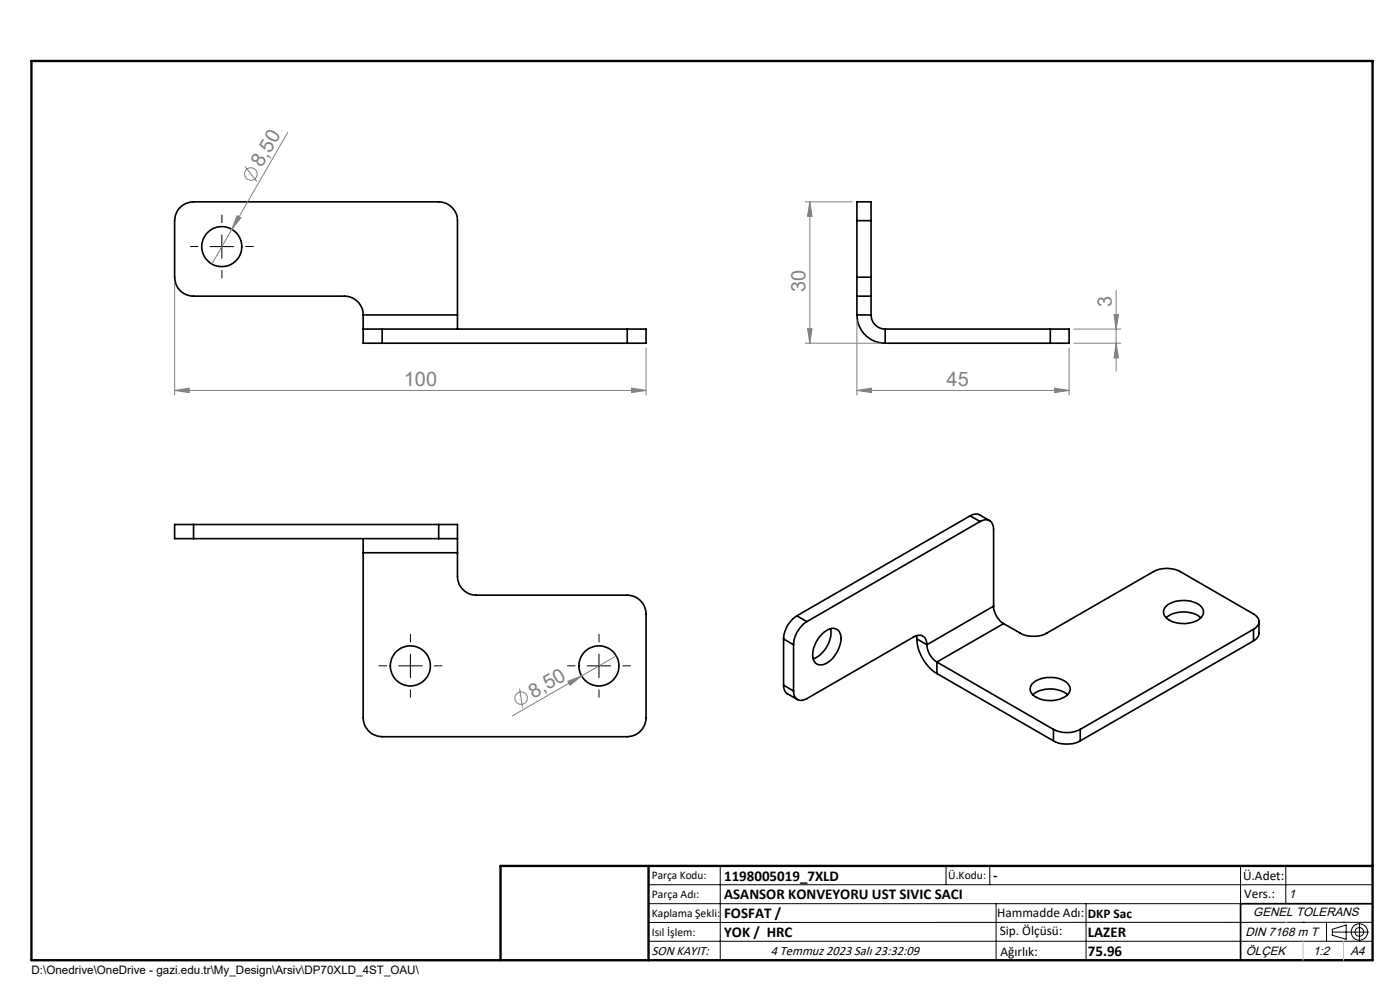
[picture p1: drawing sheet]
<svg xmlns="http://www.w3.org/2000/svg" width="297mm" height="210mm" viewBox="0 0 297 210" stroke-linecap="round" stroke-linejoin="round" font-family="sans-serif">
<g fill="none" stroke="#000" stroke-width=".35">
<path d="M181.8 58.8v4M181.8 46.8v-4h3v4M181.8 46.8h3M181.8 58.8h3M181.8 46.8v12M184.8 58.8v4M184.8 46.8v12M77 69.8v3h4.1M77 69.8h4.1M77 66.8v3M77 66.8a3.9 3.9 0 0 0-3.9-4h-32a4 4 0 0 1-4.1-4v-12a4 4 0 0 1 4.1-4h52a4 4 0 0 1 3.9 4v20M77 66.8h20"/>
<path d="M81.1 69.8v3M81.1 69.8h52M81.1 72.8h52M97 66.8v3M133.1 69.8h4v3h-4M133.1 69.8v3M181.8 62.8v4M181.8 66.8a6 6 0 0 0 6 6M181.8 66.8h3M181.8 62.8h3M184.8 62.8v4M184.8 66.8a2.99 2.99 0 0 0 3 3"/>
<path d="M187.8 69.8h35M187.8 72.8h35M187.8 69.8v3M222.8 69.8h4v3h-4M222.8 69.8v3M41.1 111.3h-4.1v3h4.1M41.1 114.3h52M41.1 111.3v3M41.1 111.3h52M77 114.3v3M77 117.3v35a4.1 4.1 0 0 0 4.1 4h52a4 4 0 0 0 4-4v-22.1a4 4 0 0 0-4-3.9h-32a4 4 0 0 1-4.1-4v-5M77 117.3h20"/>
<path d="M93.1 114.3h3.9M93.1 111.3h3.9v3M93.1 111.3v3M97 114.3v3M205.8 109.4l.8-.3 .8-.1 2.5 1.4M205.8 109.4l2.1 1.2M205.8 109.4l-36.7 21.2M207.9 110.6a1.76 1.76 0 0 1 2-.2 1.76 1.76 0 0 1 .9 1.9v16.3M207.9 110.6l-36.7 21.3M166.2 135.5l2.1 1.3M166.2 135.5v9.8M168.3 136.8v9.8"/>
<path d="M169.1 130.6a6.1 6.1 0 0 0-2.9 4.9M169.1 130.6l2.1 1.3M171.2 131.9a6.4 6.4 0 0 0-2.9 4.9M174.4 134.5a2.65 2.65 0 0 1 3.3-.9 3 3 0 0 1 .5 3.3 5.3 5.3 0 0 1-4.2 4.1 1.8 1.8 0 0 1-1.6-2.1 6.8 6.8 0 0 1 2-4.4zM176.2 133.4a6.1 6.1 0 0 1-3.7 6.3M194.4 134.9l.1 .6M194.5 135.5a9.2 9.2 0 0 0 4.3 7.4M194.5 135.5l2.1 1.3M196.6 136.8a1.74 1.74 0 0 0-.8-1.9 1.74 1.74 0 0 0-2 .2l-22.6 13.1a1.72 1.72 0 0 1-2 .2 1.72 1.72 0 0 1-.9-1.8M196.6 136.8a4.6 4.6 0 0 0 2.2 3.6M210.8 128.6a4.7 4.7 0 0 0 2.1 3.7M210.8 128.6l-14.2 8.2"/>
<path d="M212.9 132.3l3.5 2a6.2 6.2 0 0 0 5.7 0l22.6-13.1a6.2 6.2 0 0 1 5.7 0l15.5 9a1.71 1.71 0 0 1 1.2 1.7 1.71 1.71 0 0 1-1.2 1.6M212.9 132.3l-14.1 8.1M247.2 128.8a6.1 6.1 0 0 1 7.6-.2 1.73 1.73 0 0 1-.5 2.8 6.3 6.3 0 0 1-6.9-.4 1.58 1.58 0 0 1-.2-2.2zM247.4 131a6.1 6.1 0 0 1 7.3 0M265.9 133.5l-36.7 21.2M265.9 133.5v2.5M265.9 136l-36.7 21.2M267.1 131.9l-.1 2.9-.4 .6-.7 .6M166.2 145.3l.1 .9 .4 .7 2.5 1.5M166.2 145.3l2.1 1.3M198.8 140.4l24.7 14.3M198.8 140.4v2.5"/>
<path d="M198.8 142.9l24.7 14.3M218.9 145.1a6.1 6.1 0 0 1 7.6-.2 1.8 1.8 0 0 1-.9 3.1 5.9 5.9 0 0 1-6.8-.9 1.63 1.63 0 0 1 .1-2zM219.1 147.4a6.1 6.1 0 0 1 7.4 0M223.5 154.7a6.3 6.3 0 0 0 5.7 0M223.5 157.2a6.3 6.3 0 0 0 5.7 0M223.5 154.7v2.5M229.2 154.7v2.5M291.2 191.7h-28v12"/>
<circle cx="47" cy="52.3" r="4.3"/>
<circle cx="87" cy="141.3" r="4.2"/>
<circle cx="127" cy="141.3" r="4.2"/>
</g>
<g fill="none" stroke="#808080" stroke-width=".21">
<path d="M52 35.3l2.5 3.2M61.1 28l-11.9 20.6M37 59.8v24M49.2 48.6l-4.3 7.4M50.3 45.7l.8 .5-1.9 2.4zM170.8 42.8h10M171.8 42.8l.5 3.1h-1zM171.8 42.8v30M137.1 73.8v10M170.8 72.8h16M171.3 69.7h1l-.5 3.1zM181.8 67.8v16"/>
<path d="M226.8 73.8v10M227.8 72.8h10M227.8 69.8h10M236.3 66.7h1l-.5 3.1zM236.8 72.8l.5 3.1h-1zM236.8 61.6v17.1M37 82.8l3.1-.5v1zM37 82.8h100.1M134 82.3l3.1 .5-3.1 .5zM181.8 82.8l3.1-.5v1zM181.8 82.8h45M223.7 82.3l3.1 .5-3.1 .5z"/>
<path d="M130.7 139.1l-7.3 4.3M110.2 146.1l.6 4M120.5 144.5l2.9-1.1-2.5 1.9zM123.4 143.4l-14.7 8.5"/>
<circle cx="53.2" cy="36.9" r="1.33"/>
<circle cx="110.5" cy="148.1" r="1.33"/>
</g>
<g fill="none" stroke="#000" stroke-width=".21">
<path d="M44.6 52.3h5M47.1 49.8v5M87.1 138.7v5M127.1 138.7v5M84.6 141.2h5M124.6 141.2h4.9M137.6 187.7h153.6M137.6 191.7h153.6M137.6 199.7h153.6M152.8 183.7v20M200.7 183.7v4M210 183.7v4"/>
<path d="M211.3 191.7v12M230.4 191.7v12M263.2 183.7v20M272.8 183.7v8M276.4 195.6h.1M281.4 195.6v4.1M282.6 197.7h7.8M282.6 197.1l3-.9v3l-3-.8zM285 195.6h.1M288.4 195.8v3.8M291.2 195.6l-153.6 .1"/>
<circle cx="288.4" cy="197.7" r="1.74"/>
<circle cx="288.4" cy="197.7" r=".93"/>
</g>
<path d="M42.1 52.3h-1.8M47.1 47.3v-1.8M47.1 57.3v1.7M52.1 52.3h1.7M87.1 136.2v-1.7M127.1 136.2v-1.7M82.1 141.2h-1.8M87.1 146.2v1.8M92.1 141.2h1.7M122.1 141.2h-1.8M127.1 146.2v1.8M132.1 141.2h1.7" fill="none" stroke="#000" stroke-width=".21" stroke-dasharray="15.2 1.3 1.3 1.3" stroke-linecap="butt"/>
<path d="M106.2 203.7h185" fill="none" stroke="#000" stroke-width=".25"/>
<path d="M6.7 12.9h284.5v190.8h-284.5zM137.6 183.7v20M291.2 183.7h-185v20" fill="none" stroke="#000" stroke-width=".5"/>
<path d="M272.8 195.6h.1M276.4 199.7v4M285 199.7v4" fill="none" stroke="#c0c0c0" stroke-width=".21"/>
<g fill="#808080">
<path d="M120.5 144.5l2.9-1.1-2.5 1.9z"/>
<path d="M50.3 45.7l.8 .5-1.9 2.4z"/>
<path d="M134 82.3l3.1 .5-3.1 .5zM37 82.8l3.1-.5v1z"/>
<path d="M181.8 82.8l3.1-.5v1zM223.7 82.3l3.1 .5-3.1 .5z"/>
<path d="M171.3 69.7h1l-.5 3.1zM171.8 42.8l.5 3.1h-1z"/>
<path d="M236.3 66.7h1l-.5 3.1zM236.8 72.8l.5 3.1h-1z"/>
</g>
<g font-size="4.2" fill="#808080">
<text x="55.6" y="35.7" transform="rotate(-60 55.6 35.7)">8,50</text>
<text x="170.9" y="61.9" transform="rotate(-90 170.9 61.9)">30</text>
<text x="235.9" y="65.1" transform="rotate(-90 235.9 65.1)">3</text>
<text x="85.7" y="81.8">100</text>
<text x="200.8" y="81.8">45</text>
<text x="113.2" y="148.2" transform="rotate(-30 113.2 148.2)">8,50</text>
</g>
<g font-size="3.2">
<text x="153.6" y="186.8">1198005019_7XLD</text>
<text x="153.6" y="190.8">ASANSOR KONVEYORU UST SIVIC SACI</text>
<text x="210.7" y="186.6">-</text>
<text x="153.6" y="194.8">FOSFAT /</text>
<text x="153.6" y="198.8">YOK / HRC</text>
<text x="230.8" y="198.7">LAZER</text>
<text x="230.8" y="202.8">75.96</text>
</g>
<g font-size="2.8">
<text x="263.7" y="186.7">Ü.Adet:</text>
<text x="263.9" y="190.5">Vers.:</text>
<text x="211.5" y="194.5">Hammadde Adı:</text>
<text x="230.8" y="194.7">DKP Sac</text>
<text x="138.3" y="202.6">SON KAYIT:</text>
<text x="163.5" y="202.6">4 Temmuz 2023 Salı 23:32:09</text>
<text x="212.1" y="198.4">Sip. Ölçüsü:</text>
<text x="212.2" y="202.7">Ağırlık:</text>
</g>
<g font-size="2.6">
<text x="273.4" y="190.4">1</text>
<text x="265.9" y="194.4">GENEL TOLERANS</text>
<text x="264.2" y="198.5">DIN 7168 m T</text>
<text x="264.3" y="202.6">ÖLÇEK</text>
<text x="278.5" y="202.6">1:2</text>
<text x="286.5" y="202.6">A4</text>
</g>
<g font-size="2.5">
<text x="138.3" y="186.4">Parça Kodu:</text>
<text x="138.3" y="190.5">Parça Adı:</text>
<text x="201.2" y="186.5">Ü.Kodu:</text>
<text x="138.3" y="194.5">Kaplama Şekli:</text>
<text x="138.3" y="198.6">Isıl İşlem:</text>
<text x="6.7" y="206.7">D:\Onedrive\OneDrive - gazi.edu.tr\My_Design\Arsiv\DP70XLD_4ST_OAU\</text>
</g>
</svg>
